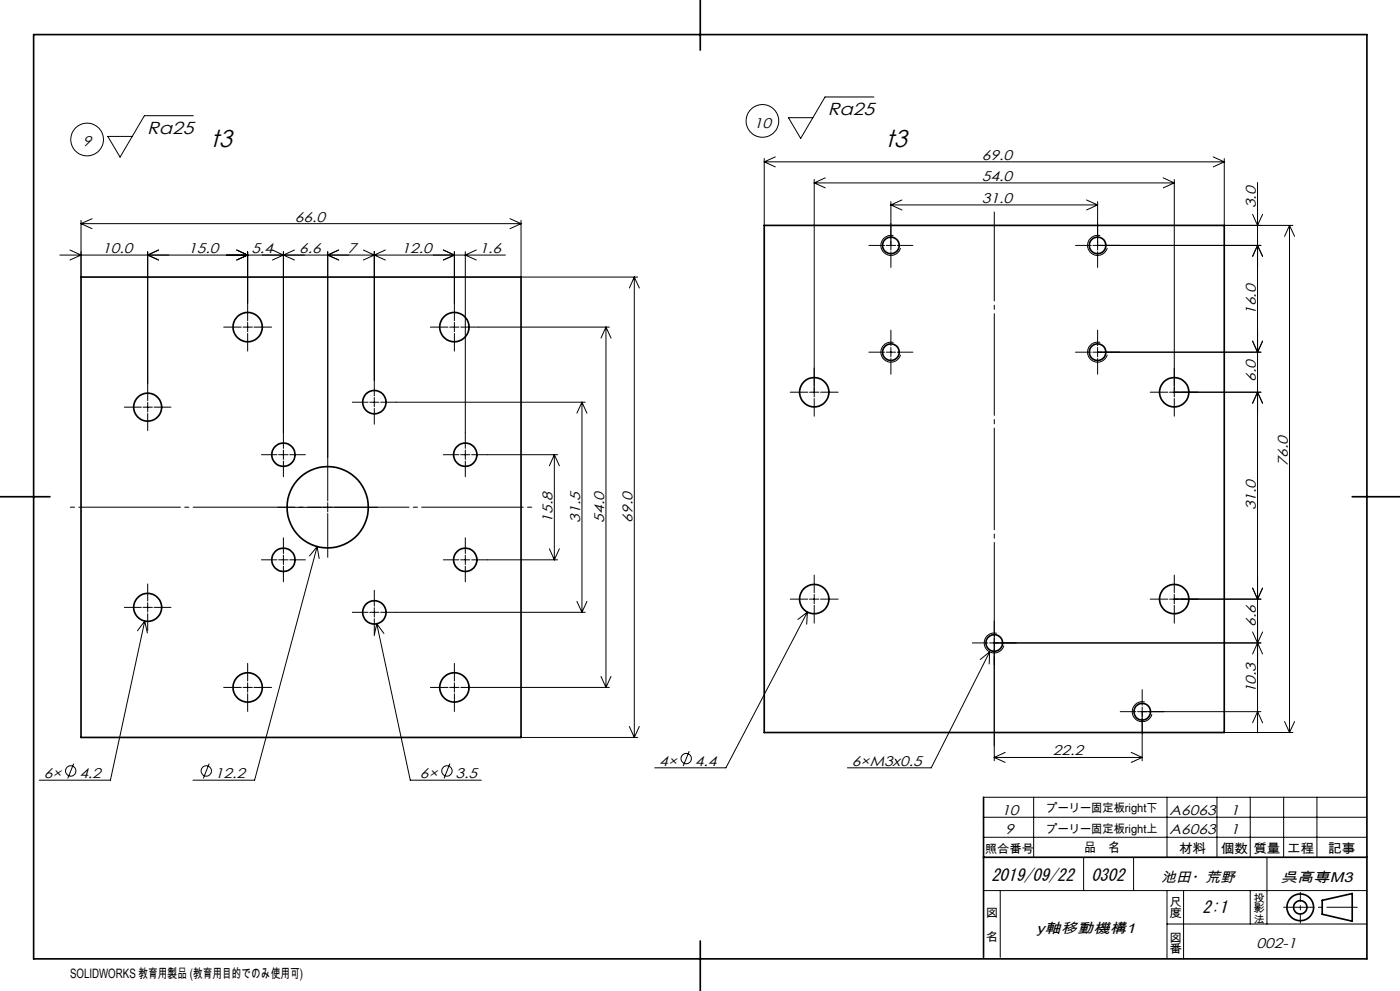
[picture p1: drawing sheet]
<svg xmlns="http://www.w3.org/2000/svg" width="420mm" height="297mm" viewBox="0 0 420 297" stroke-linecap="round" stroke-linejoin="round" font-family="sans-serif">
<g fill="none" stroke="#000" stroke-width=".3">
<path d="M58 34.7h-14.7l-7.3 12.4-3.7-6.2h7.4M262.2 29.1h-14.7l-7.3 12.4-3.7-6.2h7.4M229.3 47.5v20.1M229.3 48.5h138M229.3 48.5l3.3 1.5M232.6 47l-3.3 1.5M244.3 53.8v65.2M244.3 54.8h108M244.3 54.8l3.3 1.5M247.6 53.3l-3.3 1.5M270.6 59.9l-3.3 1.5M326 59.9l3.3 1.5"/>
<path d="M349 53.3l3.3 1.5M352.3 53.8v65.2M352.3 54.8l-3.3 1.5M364 47l3.3 1.5M367.3 47.5v20.1h20.6M367.3 48.5l-3.3 1.5M377.3 54.7v164.9M18 76.4h133.6M21 74.9l3.3 1.5-3.3 1.5M24.3 66v17M24.3 67h132M24.3 67l3.3 1.5"/>
<path d="M27.6 65.5l-3.3 1.5M44.3 75.4v44.7M47.6 74.9l-3.3 1.5 3.3 1.5M71 74.9l3.3 1.5-3.3 1.5M74.3 75.4v20.7M81.7 74.9l3.3 1.5M85 76.4l3.3 1.5M85 75.4v59M85 76.4l-3.3 1.5M88.3 74.9l-3.3 1.5M98.3 75.4v74.7M101.6 74.9l-3.3 1.5 3.3 1.5"/>
<path d="M109 74.9l3.3 1.5M112.3 75.4v43.2M112.3 76.4l-3.3 1.5M112.3 76.4l3.3 1.5M115.6 74.9l-3.3 1.5M133 74.9l3.3 1.5-3.3 1.5M136.3 75.4v20.7M139.6 75.4v59M142.9 74.9l-3.3 1.5 3.3 1.5M153 65.5l3.3 1.5M156.3 66v17h35M156.3 67l-3.3 1.5"/>
<path d="M260.7 73.6h4.7M265.9 73.6h2.8M267.3 60.4v14.6M267.3 61.4h62M267.3 61.4l3.3 1.5M267.3 75.5v4.6M268 70.7a2.99 2.99 0 0 0-3.6 2.1 2.99 2.99 0 0 0 2.1 3.6 2.99 2.99 0 0 0 3.7-2.1M269.2 73.6h4.7M322.7 73.6h4.7M327.9 73.6h50.4M329.3 60.4v14.6M329.3 61.4l-3.3 1.5"/>
<path d="M329.3 75.5v4.6M330.1 70.7a3 3 0 0 0-3.7 2.1 3 3 0 0 0 2.1 3.7 3 3 0 0 0 3.7-2.2M375.8 76.8l1.5-3.2 1.5 3.2M375.8 64.2l1.5 3.4 1.5-3.4M386.9 67.6v151.9M386.9 67.6l1.5 3.2M386.9 67.6l-1.5 3.2M67.1 98h5.3M72.9 98h2.8M74.3 96.6v2.8M74.3 99.9v5.3M76.2 98h5.3"/>
<path d="M129.1 98h5.3M134.9 98h2.8M136.3 96.6v2.8M136.3 99.9v5.3M181.8 98v108M181.8 98l1.5 3.3M181.8 98l-1.5 3.3M182.8 98h-44.6M190.3 83v138M190.3 83l1.5 3.3M190.3 83l-1.5 3.3M267.3 99v4.6"/>
<path d="M329.3 99v4.6M112.3 119.1v2.8M237.1 117.5h5.3M242.9 117.5h2.8M244.3 119.4v5.3M246.2 117.5h5.3M260.7 105.5h4.7M265.9 105.5h2.8M267.3 104.1v2.9M267.3 107.5v4.6M268 102.7a2.99 2.99 0 0 0-3.6 2.1 2.99 2.99 0 0 0 2.1 3.6 2.99 2.99 0 0 0 3.7-2.1M269.2 105.5h4.7"/>
<path d="M322.7 105.5h4.7M327.9 105.5h50.4M329.3 104.1v2.9M329.3 107.5v4.6M330.1 102.7a3 3 0 0 0-3.7 2.1 3 3 0 0 0 2.1 3.7 3 3 0 0 0 3.7-2.2M345.1 117.5h5.3M350.9 117.5h27.4M352.3 119.4v5.3M375.8 102.2l1.5 3.3 1.5-3.3M37.3 122h5.1M42.9 122h2.8M44.3 120.6v2.8"/>
<path d="M44.3 123.9v5.1M46.2 122h5.1M78.4 136.3h4.7M83.6 136.3h2.8M85 134.9v2.8M85 138.2v4.7M86.9 136.3h4.7M105.7 120.5h4.7M110.9 120.5h2.8M112.3 122.4v4.7M133 136.3h4.7M138.2 136.3h2.8"/>
<path d="M139.6 134.9v2.8M139.6 138.2v4.7M166.3 136.3v31.5M166.3 136.3l1.5 3.3M166.3 136.3l-1.5 3.3M167.3 136.3h-25.8M174.6 120.5v63M174.6 120.5l1.5 3.3M174.6 120.5l-1.5 3.3M175.6 120.5h-61.4M378.8 120.9l-1.5-3.4-1.5 3.4M83.3 152h13.1"/>
<path d="M96.9 152h2.8M98.3 150.6v2.8M98.3 153.9v13.1M100.2 152h13.1M44.3 175v5.1M78.4 167.8h4.7M83.6 167.8h2.8M85 161.2v4.7M85 166.4v2.8M85 169.7v4.7M86.9 167.8h4.7M95.1 163.8l-18.7 70h-18.5"/>
<path d="M95.1 163.8l-2.2 2.8M95.1 163.8l.6 3.6M112.3 176.9v4.7M133 167.8h4.7M138.2 167.8h2.8M139.6 161.2v4.7M139.6 166.4v2.8M139.6 169.7v4.7M164.8 164.5l1.5 3.3M167.3 167.8h-25.8M167.8 164.5l-1.5 3.3M237.1 179.6h5.3"/>
<path d="M242.9 179.6h2.8M244.3 172.4v5.3M244.3 178.1v2.8M246.2 179.6h5.3M345.1 179.6h5.3M350.9 179.6h27.4M352.3 172.4v5.3M352.3 178.1v2.8M378.8 176.2l-1.5 3.4-1.5-3.4M37.3 182h5.1M42.9 182h2.8M43.4 186.1l-10.3 47.7h-21.3"/>
<path d="M43.4 186.1l-2.2 3M43.4 186.1l.8 3.6M44.3 180.6v2.8M44.3 183.9v5.1M46.2 182h5.1M74.3 198.8v5.3M105.7 183.5h4.7M110.9 183.5h2.8M112.3 182.1v2.8M112.3 185.4v4.7M113 186.9l10.1 46.9h21.3M113 186.9l-.7 3.6"/>
<path d="M113 186.9l2.2 3M136.3 198.8v5.3M173.1 180.2l1.5 3.3M175.6 183.5h-61.4M176.1 180.2l-1.5 3.3M242.2 183.4l-24.4 46.7h-21.4M242.2 183.4l-2.8 2.3M242.2 183.4l-.2 3.7M244.3 181.4v5.4M291.7 192.7h4.7M296.9 192.7h81.4M296.9 195.4l-17.5 34.7h-25.2"/>
<path d="M296.9 195.4l-2.8 2.3M296.9 195.4l-.1 3.6M298.3 186.1v4.7M298.3 191.3v36.7M299 189.8a3 3 0 0 0-3.6 2.1 3 3 0 0 0 2.1 3.7 3 3 0 0 0 3.7-2.1M352.3 181.4v5.4M375.8 189.4l1.5 3.3M377.3 192.7l1.5 3.3M377.3 192.7l-1.5 3.3M378.8 189.4l-1.5 3.3M67.1 206h5.3M72.9 206h2.8"/>
<path d="M74.3 204.6v2.8M74.3 207.9v5.3M76.2 206h5.3M129.1 206h5.3M134.9 206h2.8M136.3 204.6v2.8M136.3 207.9v5.3M180.3 202.7l1.5 3.3M182.8 206h-44.6M183.3 202.7l-1.5 3.3M188.8 217.7l1.5 3.3M191.8 217.7l-1.5 3.3"/>
<path d="M336.1 213.3h4.7M341.3 213.3h37M342.7 206.7v4.7M342.7 211.9v16.1M343.4 210.4a3 3 0 0 0-3.6 2.1 3 3 0 0 0 2.1 3.7 3 3 0 0 0 3.7-2.1M367.3 219.5h20.6M375.8 216.6l1.5-3.3 1.5 3.3M385.4 216.2l1.5 3.3M388.4 216.2l-1.5 3.3M22.1 228.8l-1.8 4.5M62.8 228.8l-1.8 4.5M135 228.8l-1.8 4.5"/>
<path d="M156.3 221h35M206.8 225.1l-1.8 4.5M295.1 238.9h115M298.3 227h44.4M298.3 227l3.3 1.5M301.6 225.5l-3.3 1.5M310.1 238.9v18M339.4 225.5l3.3 1.5M342.7 227l-3.3 1.5M350.1 238.9v18M365.1 238.9v18M375.1 238.9v18"/>
<path d="M385.1 238.9v18M395.1 238.9v18M295.1 250.9h115M295.1 244.9h115M325.1 256.9v10M340.1 256.9v10M380.1 256.9v20M295.1 266.9h115M300.1 266.9v20M350.1 276.9h60M350.1 266.9v20.4M355.1 266.9v20.5"/>
<path d="M375.1 266.9v10"/>
<circle cx="228.7" cy="36.2" r="4.9"/>
<circle cx="26.1" cy="41.8" r="4.9"/>
<circle cx="21.2" cy="231.1" r="1.55"/>
<circle cx="61.9" cy="231.1" r="1.55"/>
<circle cx="134.1" cy="231.1" r="1.55"/>
<circle cx="205.9" cy="227.4" r="1.55"/>
</g>
<g fill="none" stroke="#000" stroke-width=".5">
<path d="M10.1 10.4h400v277h-400zM210.1 0v15M229.3 67.6h138v151.9h-138zM24.3 83h132v138h-132zM0 148.9h15M405.7 148.9h14.3M295.1 238.9v48M295.1 256.9h115M396.7 269.8l9-2v8.3l-9-2.1zM210.1 282v15"/>
<circle cx="267.3" cy="73.5" r="2.49"/>
<circle cx="329.3" cy="73.5" r="2.49"/>
<circle cx="74.3" cy="98" r="4.4"/>
<circle cx="136.3" cy="98" r="4.4"/>
<circle cx="244.3" cy="117.5" r="4.4"/>
<circle cx="267.3" cy="105.5" r="2.49"/>
<circle cx="329.3" cy="105.5" r="2.49"/>
<circle cx="352.3" cy="117.5" r="4.4"/>
<circle cx="44.3" cy="122" r="4.2"/>
<circle cx="85" cy="136.3" r="3.5"/>
<circle cx="112.3" cy="120.5" r="3.5"/>
<circle cx="139.6" cy="136.3" r="3.5"/>
<circle cx="98.3" cy="152" r="12.2"/>
<circle cx="85" cy="167.8" r="3.5"/>
<circle cx="139.6" cy="167.8" r="3.5"/>
<circle cx="244.3" cy="179.6" r="4.4"/>
<circle cx="352.3" cy="179.6" r="4.4"/>
<circle cx="44.3" cy="182" r="4.2"/>
<circle cx="112.3" cy="183.5" r="3.5"/>
<circle cx="298.3" cy="192.7" r="2.5"/>
<circle cx="74.3" cy="206" r="4.4"/>
<circle cx="136.3" cy="206" r="4.4"/>
<circle cx="342.7" cy="213.3" r="2.5"/>
<circle cx="390.1" cy="271.9" r="4"/>
<circle cx="390.1" cy="271.9" r="2"/>
</g>
<path d="M160.3 152h-140" fill="none" stroke="#000" stroke-width=".3" stroke-dasharray="30.5 1.3 1.3 1.3" stroke-dashoffset="-3.3"/>
<path d="M298.3 63.5v160" fill="none" stroke="#000" stroke-width=".3" stroke-dasharray="30.5 1.3 1.3 1.3" stroke-dashoffset="3.8"/>
<path d="M390.1 276.7v-9.3" fill="none" stroke="#000" stroke-width=".3" stroke-dasharray="30.5 1.3 1.3 1.3" stroke-dashoffset="27.8"/>
<path d="M385.1 271.9h22.1" fill="none" stroke="#000" stroke-width=".3" stroke-dasharray="30.5 1.3 1.3 1.3" stroke-dashoffset="21.3"/>
<g font-size="7.3">
<text x="63.2" y="43.9">t3</text>
<text x="265.7" y="43.9">t3</text>
</g>
<g font-size="5.2">
<text x="248.3" y="34.5">Ra25</text>
<text x="44.2" y="40.2">Ra25</text>
</g>
<g font-size="5.1">
<text x="297.4" y="263.9">2019/09/22</text>
<text x="327.4" y="263.9">0302</text>
<text x="360.8" y="273.5">2:1</text>
</g>
<g font-size="4.2">
<text x="226.2" y="38.3">10</text>
<text x="24.9" y="43.9">9</text>
<text x="294.6" y="47.9">69.0</text>
<text x="294.6" y="54.2">54.0</text>
<text x="294.6" y="60.8">31.0</text>
<text x="376.7" y="62.4" transform="rotate(-90 376.7 62.4)">3.0</text>
<text x="88.5" y="66.4">66.0</text>
<text x="30.7" y="75.8">10.0</text>
<text x="56.4" y="75.8">15.0</text>
<text x="75.4" y="75.8">5.4</text>
<text x="89.8" y="75.8">6.6</text>
<text x="104.3" y="75.8">7</text>
<text x="120.5" y="75.8">12.0</text>
<text x="143.9" y="75.8">1.6</text>
<text x="376.7" y="94.4" transform="rotate(-90 376.7 94.4)">16.0</text>
<text x="376.7" y="114.4" transform="rotate(-90 376.7 114.4)">6.0</text>
<text x="386.3" y="139.7" transform="rotate(-90 386.3 139.7)">76.0</text>
<text x="376.7" y="152.9" transform="rotate(-90 376.7 152.9)">31.0</text>
<text x="165.7" y="156.6" transform="rotate(-90 165.7 156.6)">15.8</text>
<text x="174" y="156.6" transform="rotate(-90 174 156.6)">31.5</text>
<text x="181.2" y="156.6" transform="rotate(-90 181.2 156.6)">54.0</text>
<text x="189.7" y="156.6" transform="rotate(-90 189.7 156.6)">69.0</text>
<text x="376.7" y="187.8" transform="rotate(-90 376.7 187.8)">6.6</text>
<text x="376.7" y="207.8" transform="rotate(-90 376.7 207.8)">10.3</text>
<text x="315.9" y="226.4">22.2</text>
<text x="13.1" y="233.2">6×</text>
<text x="23.8" y="233.2">4.2</text>
<text x="64.5" y="233.2">12.2</text>
<text x="126" y="233.2">6×</text>
<text x="136.7" y="233.2">3.5</text>
<text x="197.8" y="229.5">4×</text>
<text x="208.4" y="229.5">4.4</text>
<text x="255.5" y="229.5">6×M3x0.5</text>
<text x="300.4" y="244.1">10</text>
<text x="350.9" y="244.1">A6063</text>
<text x="369.1" y="244.1">1</text>
<text x="301.6" y="249.9">9</text>
<text x="350.9" y="249.9">A6063</text>
<text x="369.1" y="249.9">1</text>
<text x="348.4" y="264.4">池田・荒野</text>
<text x="384.2" y="264.4">呉高専M3</text>
<text x="310.9" y="279.7">y軸移動機構1</text>
<text x="377" y="284.1">002-1</text>
</g>
<g font-size="3.9">
<text x="325.2" y="255.5">品　名</text>
<text x="353.7" y="255.6">材料</text>
<text x="366.2" y="255.6">個数</text>
<text x="376" y="255.6">質量</text>
<text x="386.1" y="255.6">工程</text>
<text x="398.4" y="255.6">記事</text>
<text x="21" y="293">SOLIDWORKS 教育用製品 (教育用目的でのみ使用可)</text>
</g>
<g font-size="3.5">
<text x="314" y="243.2">プーリー固定板right下</text>
<text x="314" y="249.7">プーリー固定板right上</text>
<text x="295.4" y="255.6">照合番号</text>
<text x="295.8" y="274.9">図</text>
<text x="350.8" y="271.4">尺</text>
<text x="350.8" y="274.9">度</text>
<text x="295.8" y="282">名</text>
<text x="350.8" y="282.2">図</text>
<text x="350.8" y="285.8">番</text>
</g>
<g font-size="3.2">
<text x="376" y="270.2">投</text>
<text x="376" y="273.4">影</text>
<text x="376" y="276.5">法</text>
</g>
</svg>
